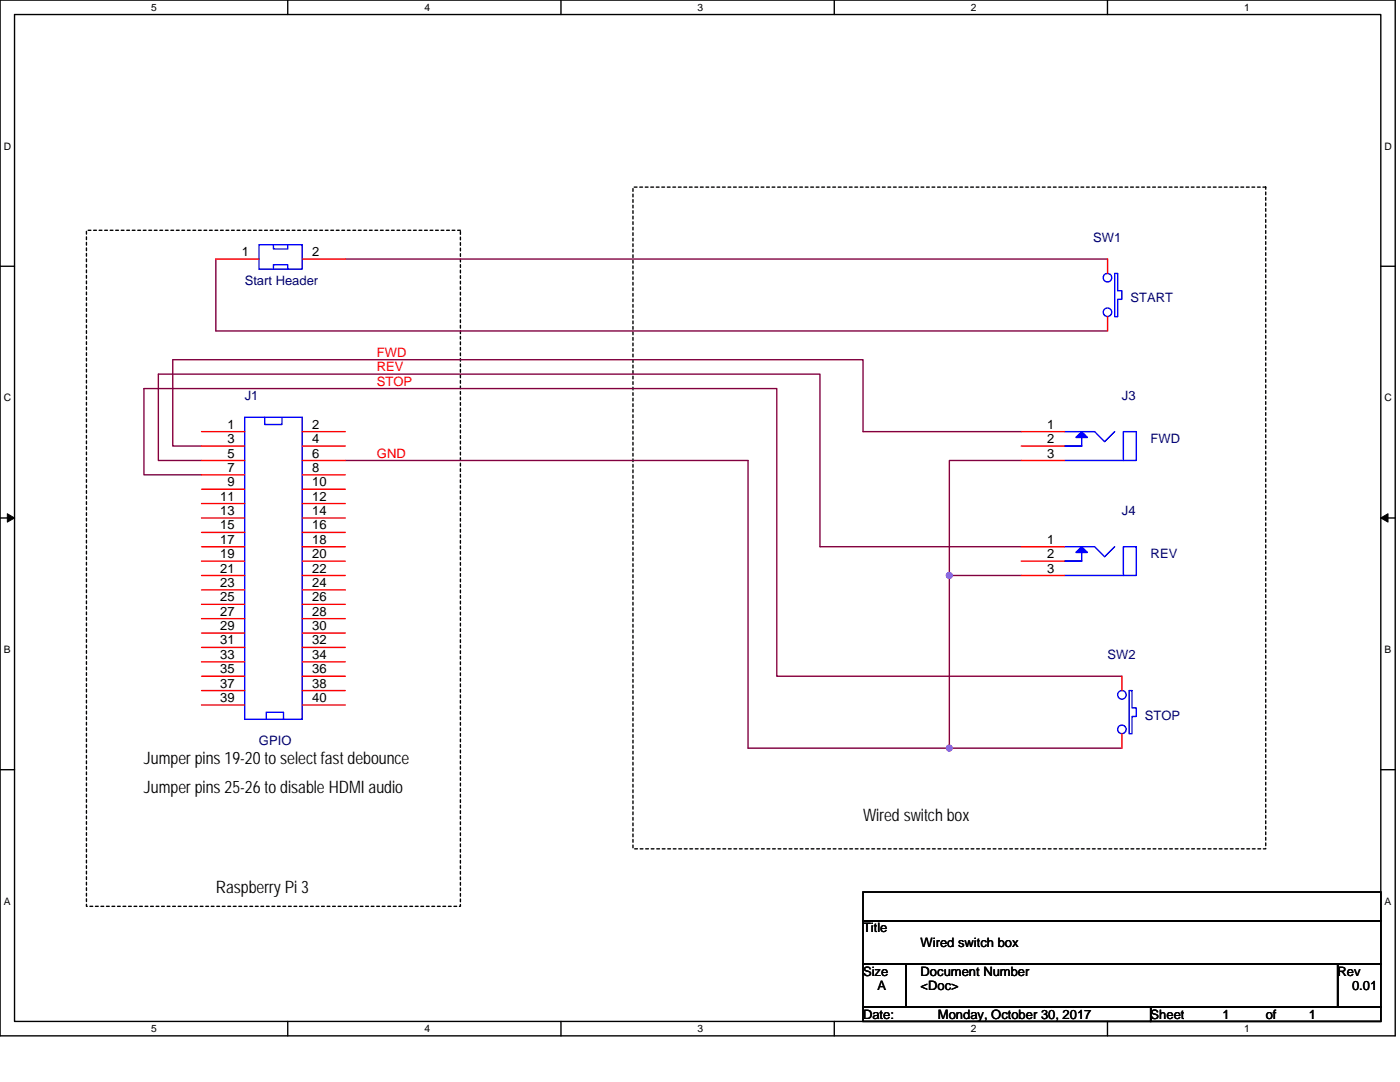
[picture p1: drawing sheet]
<svg xmlns="http://www.w3.org/2000/svg" width="279mm" height="216mm" viewBox="0 0 279 216" stroke-linecap="round" stroke-linejoin="round" font-family="sans-serif">
<path d="M0 0h278.4v206.7h-278.4zM2.9 2.9h272.7v200.9h-272.7z" fill="none" stroke="#000" stroke-width=".28"/>
<g fill="#fff">
<path d="M30.2 .3h1.1v2.3h-1.1z"/>
<path d="M30.2 204.1h1.1v2.3h-1.1z"/>
</g>
<path d="M57.4 0v2.9M57.4 203.8v2.9" fill="none" stroke="#000" stroke-width=".28"/>
<g fill="#fff">
<path d="M84.7 .3h1.1v2.3h-1.1z"/>
<path d="M84.7 204.1h1.1v2.3h-1.1z"/>
</g>
<path d="M112 0v2.9M112 203.8v2.9" fill="none" stroke="#000" stroke-width=".28"/>
<g fill="#fff">
<path d="M139.2 .3h1.2v2.3h-1.2z"/>
<path d="M139.2 204.1h1.2v2.3h-1.2z"/>
</g>
<path d="M166.5 0v2.9M166.5 203.8v2.9" fill="none" stroke="#000" stroke-width=".28"/>
<g fill="#fff">
<path d="M193.8 .3h1.1v2.3h-1.1z"/>
<path d="M193.8 204.1h1.1v2.3h-1.1z"/>
</g>
<path d="M221 0v2.9M221 203.8v2.9" fill="none" stroke="#000" stroke-width=".28"/>
<g fill="#fff">
<path d="M248.3 .3h1.1v2.3h-1.1z"/>
<path d="M248.3 204.1h1.1v2.3h-1.1z"/>
<path d="M.7 28h1.5v2.3h-1.5z"/>
<path d="M276.3 28h1.5v2.3h-1.5z"/>
<path d="M.7 78.2h1.5v2.3h-1.5z"/>
<path d="M276.3 78.2h1.5v2.3h-1.5z"/>
</g>
<path d="M0 53.1h2.9M275.6 53.1h2.8" fill="none" stroke="#000" stroke-width=".28"/>
<g fill="#fff">
<path d="M.7 128.5h1.4v2.2h-1.4z"/>
<path d="M276.3 128.5h1.4v2.2h-1.4z"/>
</g>
<path d="M0 103.4h2.9M275.6 103.4h2.8" fill="none" stroke="#000" stroke-width=".28"/>
<path d="M1.5 102.5l1.4 .9-1.4 .8zM275.6 103.4l1.4-.9v1.7z" fill="#000" stroke="#000" stroke-width=".2"/>
<g fill="#fff">
<path d="M.7 178.7h1.4v2.3h-1.4z"/>
<path d="M276.3 178.7h1.4v2.3h-1.4z"/>
</g>
<path d="M0 153.6h2.9M275.6 153.6h2.8M172.2 178h103.4v5.7h-103.4zM172.2 183.7h103.4v8.6h-103.4zM172.2 192.3h8.6v8.6h-8.6zM180.8 192.3h86.2v8.6h-86.2zM267 192.3h8.6v8.6h-8.6zM172.2 200.9h57.4v2.9h-57.4zM229.6 200.9h46v2.9h-46z" fill="none" stroke="#000" stroke-width=".28"/>
<path d="M126.3 37.3h126.3v132.1h-126.3zM17.3 46h74.6v134.8h-74.6z" fill="none" stroke="#000" stroke-width=".28" stroke-dasharray=".6 .6"/>
<path d="M43.1 51.7v14.3h177.9M68.9 51.7h152.1M40.2 94.7h-11.5v-17.2h126.3v57.4h68.9M40.2 91.9h-8.6v-17.2h132v34.4h40.2M68.9 91.9h80.4v57.4h40.2M203.8 91.9h-14.3v22.9M203.8 86.1h-31.6v-14.3h-137.7v17.2h5.7M203.8 114.8h-14.3v34.5M189.5 149.3h34.4" fill="none" stroke="#800040" stroke-width=".28"/>
<g fill="#f0f" stroke="#f0f" stroke-width=".28">
<circle cx="189.4" cy="149.3" r=".57"/>
<circle cx="189.4" cy="114.8" r=".57"/>
</g>
<g fill="none" stroke="#00f" stroke-width=".28">
<path d="M51.7 48.8h8.6v4.9h-8.6zM54.6 53.7v-.9h2.8v.9M54.6 48.8v.9h2.8v-.9M222.5 54.6h.6v3.4h.8v1.7h-.8v3.5h-.6zM48.8 83.3h11.5v60.2h-11.5zM52.8 83.3v1.4h3.5v-1.4M212.4 86.1h6.1l2 2 2-2M212.4 89h3.5zM212.4 91.9h11.8M215.9 87.3v1.7M224.2 86.1h2.6v5.8h-2.6zM212.4 109.1h6.1l2 2 2-2"/>
<path d="M212.4 112h3.5zM212.4 114.8h11.8M215.9 110.2v1.8M224.2 109.1h2.6v5.7h-2.6zM225.3 137.8h.6v3.4h.9v1.8h-.9v3.4h-.6zM53.1 143.5v-1.4h3.5v1.4"/>
<circle cx="221" cy="55.4" r=".85"/>
<circle cx="221" cy="62.3" r=".85"/>
<circle cx="223.9" cy="138.6" r=".85"/>
<circle cx="223.9" cy="145.5" r=".85"/>
</g>
<g fill="none" stroke="#f00" stroke-width=".28">
<path d="M43.1 51.7h8.6M60.3 51.7h8.6M221 51.7v2.9M221 63.2v2.8M40.2 86.1h8.6M40.2 89h8.6M40.2 91.9h8.6M40.2 94.7h8.6M40.2 97.6h8.6M60.3 86.1h8.6M60.3 89h8.6M60.3 91.9h8.6"/>
<path d="M60.3 94.7h8.6M60.3 97.6h8.6M203.8 86.1h8.6M203.8 89h8.6M203.8 91.9h8.6M40.2 100.5h8.6M40.2 103.4h8.6M40.2 106.2h8.6M40.2 109.1h8.6M40.2 112h8.6M40.2 114.8h8.6M40.2 117.7h8.6"/>
<path d="M60.3 100.5h8.6M60.3 103.4h8.6M60.3 106.2h8.6M60.3 109.1h8.6M60.3 112h8.6M60.3 114.8h8.6M60.3 117.7h8.6M203.8 109.1h8.6M203.8 112h8.6M203.8 114.8h8.6M40.2 120.6h8.6M40.2 123.4h8.6"/>
<path d="M40.2 126.3h8.6M40.2 129.2h8.6M40.2 132.1h8.6M40.2 134.9h8.6M40.2 137.8h8.6M60.3 120.6h8.6M60.3 123.4h8.6M60.3 126.3h8.6M60.3 129.2h8.6M60.3 132.1h8.6M60.3 134.9h8.6M60.3 137.8h8.6"/>
<path d="M223.9 134.9v2.9M40.2 140.7h8.6M60.3 140.7h8.6M223.9 146.4v2.9"/>
</g>
<g fill="#00f" stroke="#00f" stroke-width=".28">
<path d="M214.7 110.2l1.2-1.1 1.1 1.1z" fill-rule="evenodd"/>
<path d="M215.9 86.1l1.1 1.2h-2.3z" fill-rule="evenodd"/>
</g>
<g font-size="3.4">
<text x="28.7" y="152.4">Jumper pins 19-20 to select fast debounce</text>
<text x="28.7" y="158.2">Jumper pins 25-26 to disable HDMI audio</text>
<text x="172.2" y="163.9">Wired switch box</text>
<text x="43.1" y="178.3">Raspberry Pi 3</text>
</g>
<g font-size="2.6">
<text x="48.2" y="51.1">1</text>
<text x="62.3" y="51.1">2</text>
<text x="45.4" y="85.5">1</text>
<text x="45.4" y="88.4">3</text>
<text x="62.3" y="85.5">2</text>
<text x="62.3" y="88.4">4</text>
<text x="209" y="85.5">1</text>
<text x="209" y="88.4">2</text>
<text x="45.4" y="91.3">5</text>
<text x="45.4" y="94.1">7</text>
<text x="62.3" y="91.3">6</text>
<text x="62.3" y="94.1">8</text>
<text x="209" y="91.3">3</text>
<text x="43.9" y="99.9">11</text>
<text x="45.4" y="97">9</text>
<text x="62.3" y="97">10</text>
<text x="62.3" y="99.9">12</text>
<text x="43.9" y="102.8">13</text>
<text x="43.9" y="105.6">15</text>
<text x="62.3" y="102.8">14</text>
<text x="62.3" y="105.6">16</text>
<text x="43.9" y="108.5">17</text>
<text x="43.9" y="111.4">19</text>
<text x="62.3" y="108.5">18</text>
<text x="62.3" y="111.4">20</text>
<text x="209" y="108.5">1</text>
<text x="209" y="111.4">2</text>
<text x="43.9" y="114.2">21</text>
<text x="43.9" y="117.1">23</text>
<text x="43.9" y="120">25</text>
<text x="62.3" y="114.2">22</text>
<text x="62.3" y="117.1">24</text>
<text x="62.3" y="120">26</text>
<text x="209" y="114.2">3</text>
<text x="43.9" y="122.9">27</text>
<text x="43.9" y="125.7">29</text>
<text x="62.3" y="122.9">28</text>
<text x="62.3" y="125.7">30</text>
<text x="43.9" y="128.6">31</text>
<text x="43.9" y="131.5">33</text>
<text x="62.3" y="128.6">32</text>
<text x="62.3" y="131.5">34</text>
<text x="43.9" y="134.3">35</text>
<text x="43.9" y="137.2">37</text>
<text x="62.3" y="134.3">36</text>
<text x="62.3" y="137.2">38</text>
<text x="43.9" y="140.1">39</text>
<text x="62.3" y="140.1">40</text>
<text x="172.2" y="186.1">Title</text>
<text x="183.7" y="188.9">Wired switch box</text>
<text x="172.2" y="194.7">Size</text>
<text x="175.1" y="197.5">A</text>
<text x="183.7" y="194.7">Document Number</text>
<text x="183.7" y="197.5">&lt;Doc&gt;</text>
<text x="267" y="194.7">Rev</text>
<text x="269.8" y="197.5">0.01</text>
<text x="172.2" y="203.3">Date:</text>
<text x="187.2" y="203.3">Monday, October 30, 2017</text>
<text x="229.6" y="203.3">Sheet</text>
<text x="244" y="203.3">1</text>
<text x="252.6" y="203.3">of</text>
<text x="261.2" y="203.3">1</text>
</g>
<g font-size="2.6" fill="#000080">
<text x="218.2" y="48.3">SW1</text>
<text x="48.8" y="56.9">Start Header</text>
<text x="225.6" y="60.3">START</text>
<text x="48.8" y="79.9">J1</text>
<text x="223.9" y="79.9">J3</text>
<text x="229.6" y="88.5">FWD</text>
<text x="223.9" y="102.8">J4</text>
<text x="229.6" y="111.4">REV</text>
<text x="221" y="131.5">SW2</text>
<text x="228.5" y="143.6">STOP</text>
<text x="51.7" y="148.7">GPIO</text>
</g>
<g font-size="2.6" fill="#f00">
<text x="75.2" y="71.2">FWD</text>
<text x="75.2" y="74.1">REV</text>
<text x="75.2" y="77">STOP</text>
<text x="75.2" y="91.3">GND</text>
</g>
<g font-size="2">
<text x="30.2" y="2.2">5</text>
<text x="84.7" y="2.2">4</text>
<text x="139.2" y="2.2">3</text>
<text x="193.8" y="2.2">2</text>
<text x="248.3" y="2.2">1</text>
<text x=".7" y="29.8">D</text>
<text x="276.3" y="29.8">D</text>
<text x=".7" y="80.1">C</text>
<text x="276.3" y="80.1">C</text>
<text x=".7" y="130.3">B</text>
<text x="276.3" y="130.3">B</text>
<text x=".7" y="180.5">A</text>
<text x="276.3" y="180.5">A</text>
<text x="30.2" y="206">5</text>
<text x="84.7" y="206">4</text>
<text x="139.2" y="206">3</text>
<text x="193.8" y="206">2</text>
<text x="248.3" y="206">1</text>
</g>
</svg>
